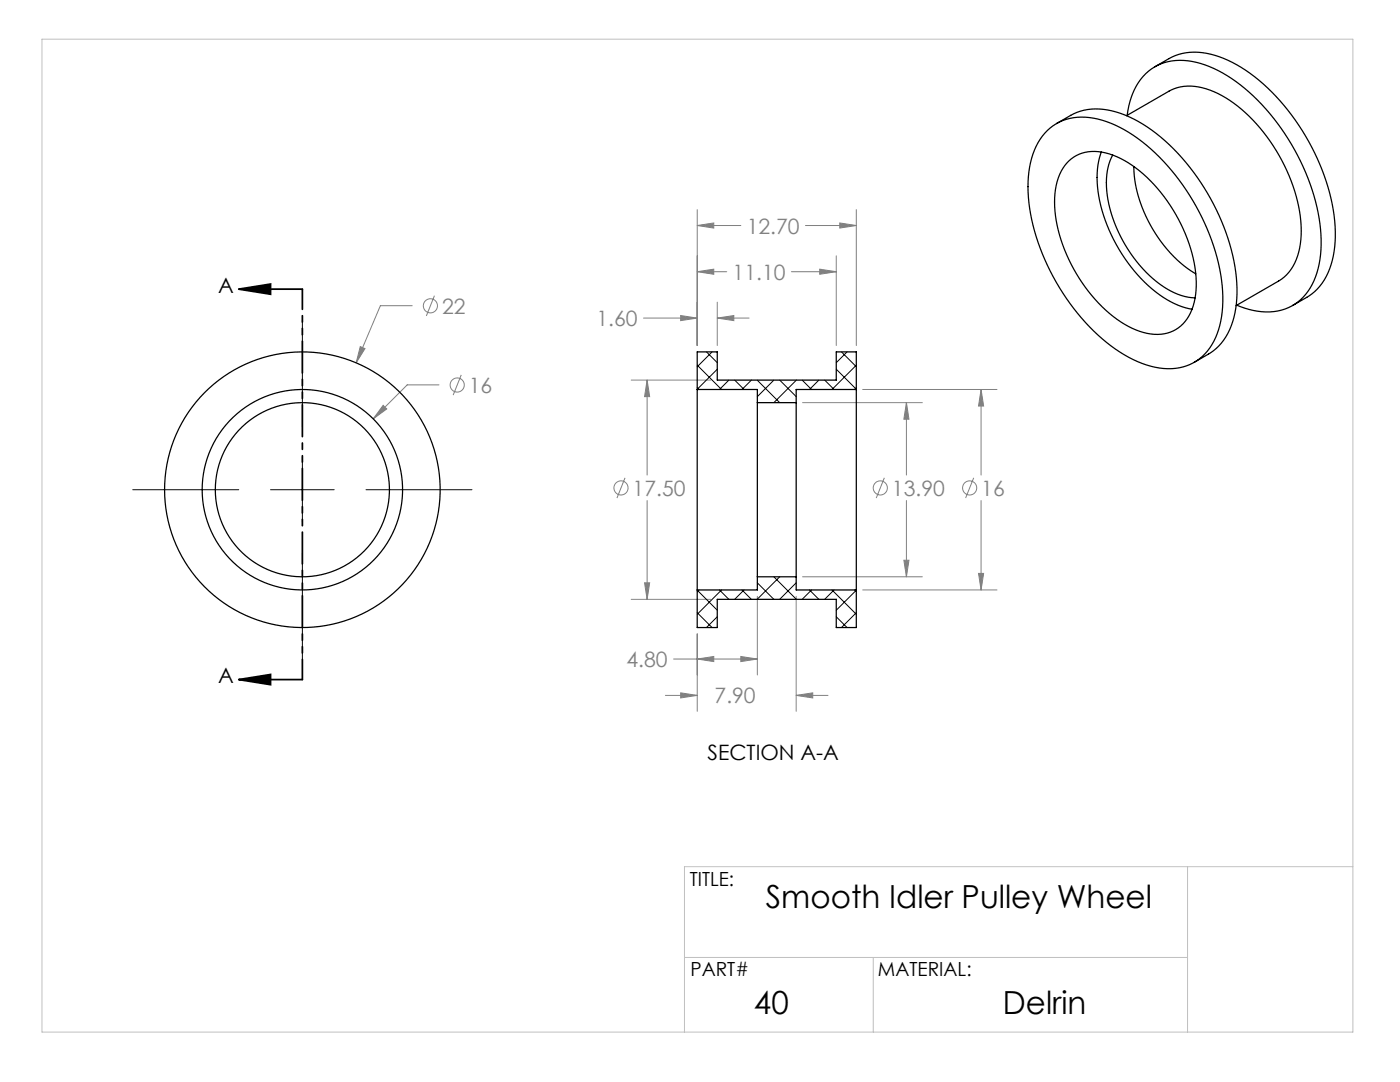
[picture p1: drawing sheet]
<svg xmlns="http://www.w3.org/2000/svg" width="279mm" height="216mm" viewBox="0 0 279 216" stroke-linecap="round" stroke-linejoin="round" font-family="sans-serif">
<g fill="none" stroke="#808080" stroke-width=".2">
<path d="M86.7 59l-1.6 4M139.1 54.2l3.3-.5v1zM139.1 45l3.3-.5v1zM139.1 41.8v27.1M139.1 54.2h5.9M139.1 45h8.8M157.9 54.2h9M160.8 45h10.1M163.6 53.7l3.3 .5-3.3 .5zM166.9 51v17.9M167.6 44.5l3.3 .5-3.3 .5zM170.9 41.8v27.1"/>
<path d="M71.9 69.2l.9 .4-1.7 2.8zM82.3 61h-6.4l-4.8 11.4M87.6 76.8h-6.3l-6.8 6.8M92.1 74.8l-1.7 4M126 75.8h15.9M128.4 63.5h10.7M129.1 75.8l.6 3.3h-1.1zM129.1 75.8v19M135.8 63l3.3 .5-3.3 .5zM143.1 63.5l3.3-.5v1zM143.1 60.3v8.6M143.1 63.5h6.4"/>
<path d="M172.2 77.7h26.8M195.8 77.7l.5 3.3h-1zM195.8 77.7v17.1M76.5 80.9l.7 .7-2.7 2zM124.7 95.3l-1.6 4.1M129.1 99.9v19.7M160.2 80.3h23.9M176.5 95.3l-1.6 4.1M180.9 80.3l.5 3.3h-1zM180.9 80.3v14.5M180.9 99.9v15.2M194.3 95.3l-1.6 4.1"/>
<path d="M195.8 99.9v17.8M126 119.6h15.9M128.6 116.3h1.1l-.6 3.3zM151.1 119v15.7M158.9 119v22.9M160.2 115.1h23.9M172.2 117.7h26.8M180.4 111.8h1l-.5 3.3zM195.3 114.4h1l-.5 3.3zM132.8 138.8h6.3M134.4 131.5h16.7M135.8 138.3l3.3 .5-3.3 .5z"/>
<path d="M139.1 131.5l3.3-.5v1zM139.1 126.5v15.4M147.8 131l3.3 .5-3.3 .5zM158.9 138.8l3.3-.5v1zM158.9 138.8h6.3"/>
<circle cx="85.9" cy="61" r="1.41"/>
<circle cx="91.2" cy="76.8" r="1.41"/>
<circle cx="123.9" cy="97.4" r="1.41"/>
<circle cx="175.7" cy="97.4" r="1.41"/>
<circle cx="193.5" cy="97.4" r="1.41"/>
</g>
<path d="M47.6 57.7l6.4-1v2zM47.6 57.7h12.7M47.6 135.6l6.4-1v2zM47.6 135.6h12.7" fill="none" stroke="#000" stroke-width=".35"/>
<path d="M60.3 63.9v21.1M26.5 97.7h21.1M54 97.7h12.7M60.3 91.4v12.7M73 97.7h21.2M60.3 110.4v21.2" fill="none" stroke="#000" stroke-width=".2"/>
<path d="M60.3 57.7v77.9" fill="none" stroke="#000" stroke-width=".35" stroke-dasharray="6.3 1.3 1.3 1.3 1.3 1.3" stroke-dashoffset="2.3"/>
<path d="M8.4 7.8h261.6v198.1h-261.6zM237 172.9v33M270 172.9h-133.4v33M136.6 191h100.4M174.3 191v14.9" fill="none" stroke="#c0c0c0" stroke-width=".2"/>
<path d="M47.6 57.7l6.4-1v2zM47.6 135.6l6.4-1v2z" fill="#000"/>
<path d="M71.9 69.2l-.8 3.2 1.7-2.8zM76.5 80.9l-2 2.7 2.7-2zM135.8 63l3.3 .5-3.3 .5zM143.1 63.5l3.3-.5v1zM139.1 54.2l3.3-.5v1zM163.6 53.7l3.3 .5-3.3 .5zM139.1 45l3.3-.5v1zM167.6 44.5l3.3 .5-3.3 .5zM139.1 131.5l3.3-.5v1zM147.8 131l3.3 .5-3.3 .5zM135.8 138.3l3.3 .5-3.3 .5zM158.9 138.8l3.3-.5v1zM195.8 77.7l.5 3.3h-1zM195.3 114.4h1l-.5 3.3zM180.9 80.3l.5 3.3h-1zM180.4 111.8h1l-.5 3.3zM129.1 75.8l.6 3.3h-1.1zM128.6 116.3h1.1l-.6 3.3z" fill="#808080"/>
<g fill="none" stroke="#000" stroke-width=".25">
<path d="M230.5 13.3a18.8 18.8 0 0 1 4.7-2.4 15 15 0 0 1 11.6 2 42.1 42.1 0 0 1 17.1 21 31 31 0 0 1 2 18.1 11.3 11.3 0 0 1-5.1 7.3l-2.8 1.7M209 26a10.7 10.7 0 0 1 11-2 30.8 30.8 0 0 1 14.6 11 42.7 42.7 0 0 1 9.4 24.2 15.9 15.9 0 0 1-3.6 11.4 10.4 10.4 0 0 1-10.7 2.5 30 30 0 0 1-14.7-10.6 43.2 43.2 0 0 1-9.8-24.2 16.5 16.5 0 0 1 3.3-11.7zM210.9 24.7a18.9 18.9 0 0 1 4.7-2.5 15 15 0 0 1 11.6 2.1 42.1 42.1 0 0 1 17 20.9 31 31 0 0 1 2.1 18.1 11.3 11.3 0 0 1-5.1 7.4l-2.9 1.6M213.3 32.1a8.1 8.1 0 0 1 8.8-1.1 26.9 26.9 0 0 1 13.1 12.8 25.9 25.9 0 0 1 3.3 15.7 7.9 7.9 0 0 1-6.2 7.1 13.5 13.5 0 0 1-10.2-3.5 31.7 31.7 0 0 1-11.6-22.8 11.1 11.1 0 0 1 2.8-8.2zM219.8 30.3a20.2 20.2 0 0 0 .8 13.6 30.8 30.8 0 0 0 13.1 16.3l2.2 1 2 .5M222.1 30.9a14.8 14.8 0 0 0-.6 10.8 27.1 27.1 0 0 0 12.1 16.4 10.7 10.7 0 0 0 4.9 1.3M224.8 23.1l8.5-4.9a10.3 10.3 0 0 1 9.7 .4 32.4 32.4 0 0 1 14.3 16.5 24.9 24.9 0 0 1 1.9 15.2 9 9 0 0 1-4 5.8l-8.5 4.9M225 23a12.2 12.2 0 0 1 6-10 13 13 0 0 1 11.2 .7 38.3 38.3 0 0 1 16.2 16.2 37.5 37.5 0 0 1 5.1 21 12.6 12.6 0 0 1-5.8 10.2 12.5 12.5 0 0 1-10.9-.2M226.3 33.2a27.1 27.1 0 0 0 12.3 21.4M139.1 77.7v40M139.1 77.7v-7.5h4v5.6h23.8v-5.6h4v7.5M139.1 77.7h12v2.6"/>
<path d="M170.9 77.7v40M170.9 77.7h-12v2.6M151.1 80.3v34.8M151.1 80.3h7.8M158.9 80.3v34.8M139.1 117.7v7.5h4v-5.6h23.8v5.6h4v-7.5M151.1 115.1h7.8M151.1 115.1v2.6h-12M158.9 115.1v2.6h12"/>
<circle cx="60.3" cy="97.7" r="27.5"/>
<circle cx="60.3" cy="97.7" r="17.4"/>
<circle cx="60.3" cy="97.7" r="20"/>
</g>
<g fill="none" stroke="#000" stroke-width=".2">
<path d="M139.1 77.4l.4 .3M139.1 72.9l4.9 4.8M141 70.2l2.1 2.2M142.1 70.2l-3 3M143.1 73.7l-4 4M145.5 75.8l-1.9 1.9M146.6 75.8l1.9 1.9M150 75.8l-1.9 1.9M151.1 75.8l4.5 4.5M154.4 75.8l-3.3 3.3M155.6 75.8l3.3 3.3M158.9 75.8l-4.5 4.5"/>
<path d="M160.1 75.8l1.9 1.9M163.4 75.8l-1.8 1.9M164.6 75.8l1.9 1.9M166.9 73.7l4 4M167.9 70.2l3 3M169.1 70.2l-2.2 2.2M170.9 72.9l-4.9 4.8M170.9 77.4l-.4 .3M139.1 117.8l4 4M139.5 117.7l-.4 .4M143.6 117.7l1.9 1.9M144 117.7l-4.9 4.9"/>
<path d="M148.1 117.7l1.9 1.9M148.5 117.7l-1.9 1.9M151.1 116.3l3.3 3.3M154.4 115.1l4.5 4.5M155.6 115.1l-4.5 4.5M158.9 116.3l-3.3 3.3M161.6 117.7l1.8 1.9M162 117.7l-1.9 1.9M166 117.7l4.9 4.9M166.5 117.7l-1.9 1.9M170.5 117.7l.4 .4M170.9 117.8l-4 4"/>
<path d="M139.1 122.3l3 2.9M143.1 123.1l-2.1 2.1M166.9 123.1l2.2 2.1M170.9 122.3l-3 2.9"/>
</g>
<g font-size="6.3">
<text x="152.8" y="181.3">Smooth Idler Pulley Wheel</text>
<text x="150.5" y="202.3">40</text>
<text x="200.2" y="202.3">Delrin</text>
</g>
<g font-size="4.2" fill="#808080">
<text x="149" y="46.6">12.70</text>
<text x="146.2" y="55.8">11.10</text>
<text x="88.2" y="62.6">22</text>
<text x="119" y="65.1">1.60</text>
<text x="93.6" y="78.4">16</text>
<text x="126.3" y="98.9">17.50</text>
<text x="178" y="98.9">13.90</text>
<text x="195.8" y="98.9">16</text>
<text x="125" y="133.1">4.80</text>
<text x="142.6" y="140.4">7.90</text>
</g>
<g font-size="4.2">
<text x="43.6" y="58.4">A</text>
<text x="43.6" y="136.3">A</text>
<text x="141.2" y="151.6">SECTION A-A</text>
</g>
<g font-size="3.9">
<text x="137.7" y="176.8">TITLE:</text>
<text x="137.8" y="194.8">PART#</text>
<text x="175.2" y="194.8">MATERIAL:</text>
</g>
</svg>
